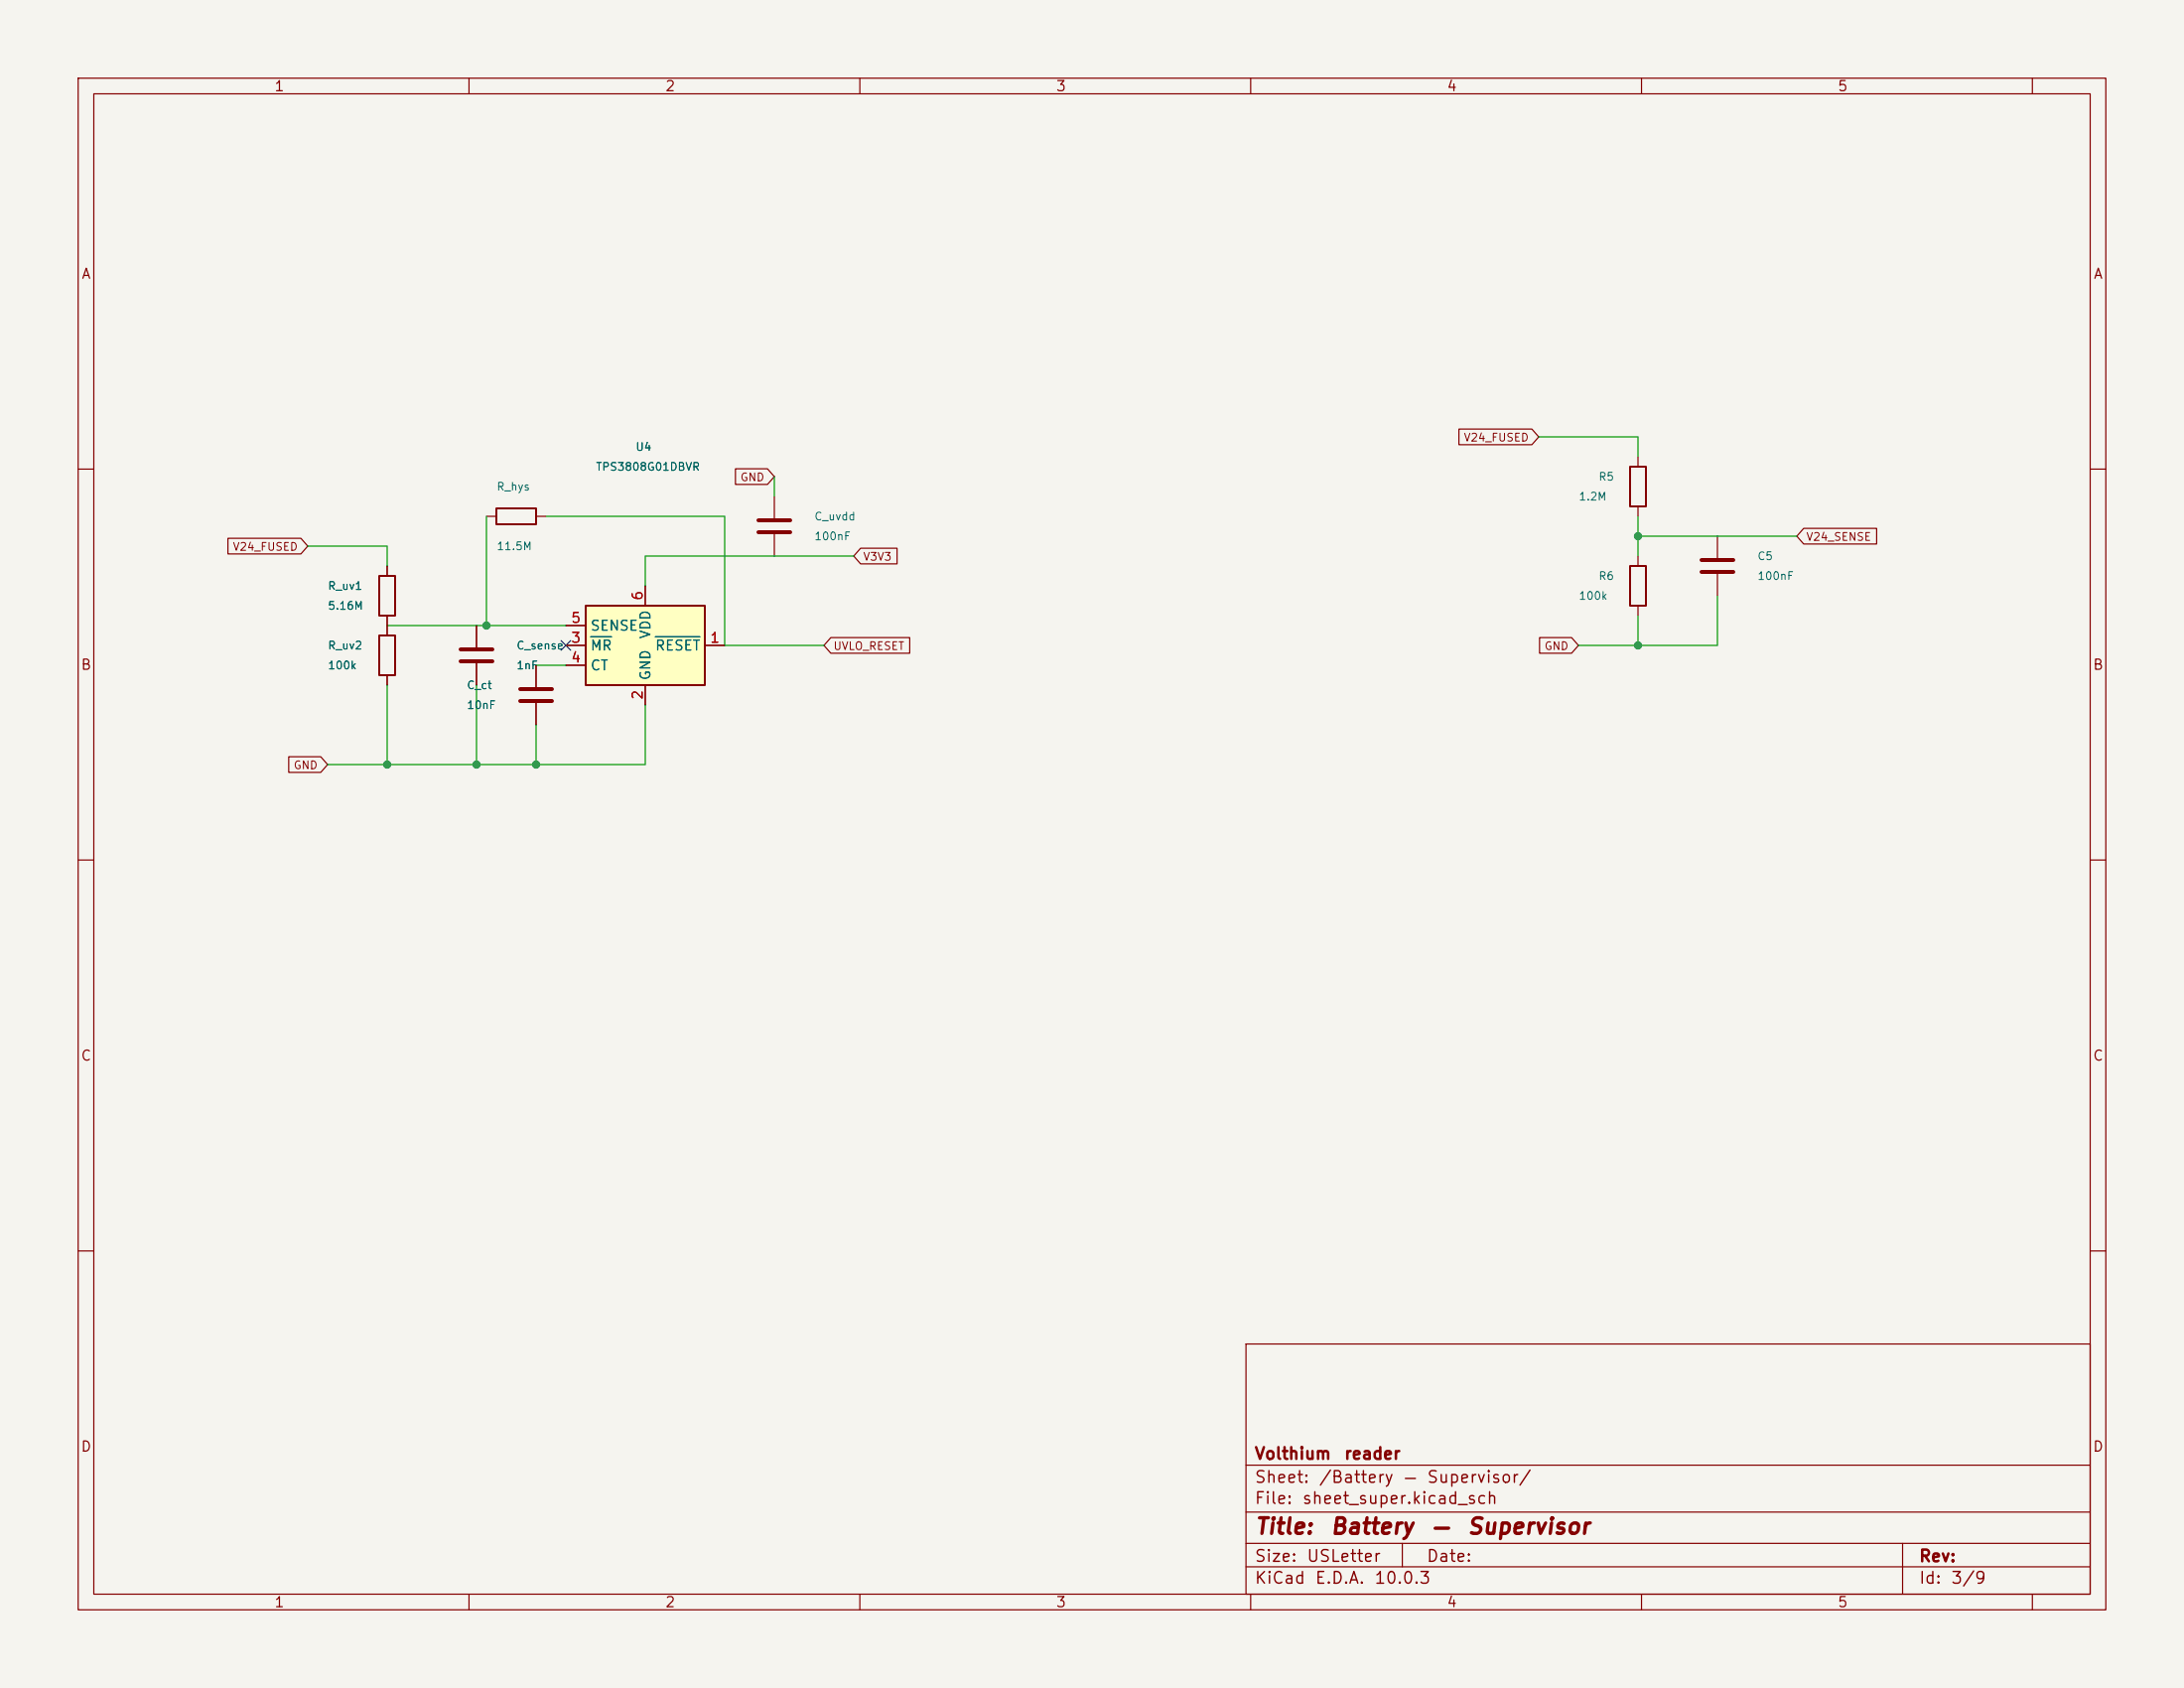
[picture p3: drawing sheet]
<svg xmlns="http://www.w3.org/2000/svg" width="279mm" height="216mm" viewBox="0 0 279 216" stroke-linecap="round" stroke-linejoin="round" font-family="sans-serif">
<path d="M0 0h279.4v215.9h-279.4z" fill="#f5f4ef" stroke="#f5f4ef" stroke-width=".13"/>
<g fill="none" stroke="#840000" stroke-width=".15">
<path d="M10 10h259.4v195.9h-259.4zM12 12h255.4v191.9h-255.4zM60 10v2M110 10v2M160 10v2M210 10v2M260 10v2M209.5 58.4v1.3M10 60h2M49.5 72.4v1.3M49.5 78.7v1.3M62.2 66h1.3"/>
<path d="M68.6 66h1.2M209.5 64.8v1.2M267.4 60h2M61 80v2.8M61 84.8v2.8M68.6 85.1v2.8M68.6 89.9v2.8M10 110h2M267.4 110h2M10 160h2M159.4 171.9h108v32h-108zM267.4 160h2"/>
<path d="M159.4 197.4h108M159.4 193.4h108M159.4 187.4h108M179.4 197.4v3M243.4 197.4v6.5M60 203.9v2M110 203.9v2M159.4 200.4h108M160 203.9v2M210 203.9v2M260 203.9v2"/>
</g>
<path d="M208.5 59.7h2.1v5.1h-2.1zM48.5 73.7h2v5h-2zM63.5 65h5.1v2.1h-5.1z" fill="none" stroke="#840000" stroke-width=".25"/>
<path d="M58.9 83.1h4.1M58.9 84.6h4.1M66.5 88.1h4.1M66.5 89.7h4.1" fill="none" stroke="#840000" stroke-width=".51"/>
<path d="M74.9 77.5h15.3v10.1h-15.3z" fill="#ffffc2"/>
<path d="M74.9 77.5h15.3v10.1h-15.3zM208.5 72.4h2.1v5.1h-2.1zM48.5 81.3h2v5.1h-2z" fill="none" stroke="#840000" stroke-width=".25"/>
<g fill="none" stroke="#840000" stroke-width=".15">
<path d="M94.1 60h4.1l.9 1-.9 1h-4.1zM186.6 54.9h9.4l.8 1-.8 1h-9.4zM29.2 68.8h9.3l.9 1.1-.9 1h-9.3zM49.5 72.4v1.3M49.5 78.7v2.6M82.5 74.9v2.6M99.1 63.5v2.8M99.1 68.3v2.8M110.1 70.1h4.7v2h-4.7l-.9-1zM209.5 71.1v1.3M209.5 77.5v1.2M219.7 68.6v2.8"/>
<path d="M219.7 73.4v2.8M230.7 67.6h9.4v2h-9.4l-.8-1zM36.9 96.8h4.1l.9 1-.9 1h-4.1zM49.5 86.4v1.2M61 80v2.8M61 84.8v2.8M68.6 85.1v2.8M68.6 89.9v2.8M72.4 82.6h2.5M72.4 85.1h2.5M72.4 80h2.5M82.5 87.6v2.6"/>
<path d="M90.2 82.6h2.5M106.3 81.5h10.1v2.1h-10.1l-.9-1zM197 81.5h4.1l.8 1.1-.8 1h-4.1z"/>
</g>
<path d="M75.6 81.4h2.6M83.8 81.4h5.7" fill="none" stroke="#006464" stroke-width=".15"/>
<path d="M97 66.5h4.1M97 68.1h4.1M217.7 71.6h4M217.7 73.2h4" fill="none" stroke="#840000" stroke-width=".51"/>
<g fill="none" stroke="#009600" stroke-width=".15">
<path d="M196.8 55.9h12.7v2.5M39.4 69.9h10.1v2.5M62.2 66v14M69.8 66h22.9v16.6h12.7M99.1 61v2.5M109.2 71.1h-26.7v3.8M209.5 66v5.1M209.5 78.7v3.9M209.5 68.6h20.4M219.7 76.2v6.4h-17.8M49.5 87.6v10.2M49.5 80h22.9"/>
<path d="M61 87.6v10.2M68.6 85.1h3.8M68.6 92.7v5.1M82.5 90.2v7.6h-40.6"/>
</g>
<path d="M71.8 81.9l1.2 1.3M73 81.9l-1.2 1.3" fill="none" stroke="#000084" stroke-width=".15"/>
<g fill="#009600" stroke="#009600" stroke-width=".13">
<circle cx="209.5" cy="82.6" r=".46"/>
<circle cx="209.5" cy="68.6" r=".46"/>
<circle cx="68.6" cy="97.8" r=".46"/>
<circle cx="61" cy="97.8" r=".46"/>
<circle cx="49.5" cy="97.8" r=".46"/>
<circle cx="62.2" cy="80" r=".46"/>
</g>
<g font-size="2" fill="#840000">
<text x="160.4" y="196.7">Title:</text>
<text x="170.1" y="196.7">Battery</text>
<text x="183" y="196.7">—</text>
<text x="187.6" y="196.7">Supervisor</text>
</g>
<g font-size="1.5" fill="#840000">
<text x="160.4" y="190">Sheet:</text>
<text x="160.4" y="187">Volthium</text>
<text x="168.6" y="190">/Battery</text>
<text x="171.9" y="187">reader</text>
<text x="179.4" y="190">—</text>
<text x="182.4" y="190">Supervisor/</text>
<text x="160.4" y="192.7">File:</text>
<text x="166.5" y="192.7">sheet_super.kicad_sch</text>
<text x="160.4" y="202.9">KiCad</text>
<text x="160.4" y="200.1">Size:</text>
<text x="167.1" y="200.1">USLetter</text>
<text x="168.1" y="202.9">E.D.A.</text>
<text x="175.7" y="202.9">10.0.3</text>
<text x="182.4" y="200.1">Date:</text>
<text x="245.4" y="200.1">Rev:</text>
<text x="245.4" y="202.9">Id:</text>
<text x="249.5" y="202.9">3/9</text>
</g>
<g font-size="1.3" fill="#840000">
<text x="35" y="12">1</text>
<text x="85" y="12">2</text>
<text x="135" y="12">3</text>
<text x="185" y="12">4</text>
<text x="235" y="12">5</text>
<text x="10.3" y="36">A</text>
<text x="267.7" y="36">A</text>
<text x="10.3" y="86">B</text>
<text x="267.7" y="86">B</text>
<text x="10.3" y="136">C</text>
<text x="267.7" y="136">C</text>
<text x="10.3" y="186">D</text>
<text x="267.7" y="186">D</text>
<text x="35" y="205.9">1</text>
<text x="85" y="205.9">2</text>
<text x="135" y="205.9">3</text>
<text x="185" y="205.9">4</text>
<text x="235" y="205.9">5</text>
</g>
<g font-size="1.3" fill="#a90000">
<text x="82.5" y="76.9" transform="rotate(-90 82.5 76.9)">6</text>
<text x="73" y="82.5">3</text>
<text x="73" y="80">5</text>
<text x="90.7" y="82.5">1</text>
<text x="73" y="85.1">4</text>
<text x="82.5" y="89.6" transform="rotate(-90 82.5 89.6)">2</text>
</g>
<g font-size="1.3" fill="#006464">
<text x="75.4" y="83.5">MR</text>
<text x="75.4" y="81">SENSE</text>
<text x="83.5" y="81.8" transform="rotate(-90 83.5 81.8)">VDD</text>
<text x="83.7" y="83.5">RESET</text>
<text x="75.4" y="86.1">CT</text>
<text x="83.5" y="87.1" transform="rotate(-90 83.5 87.1)">GND</text>
</g>
<g font-size="1" fill="#006464">
<text x="81.2" y="57.9">U4</text>
<text x="63.5" y="63">R_hys</text>
<text x="76.2" y="60.5">TPS3808G01DBVR</text>
<text x="201.9" y="64.3">1.2M</text>
<text x="204.4" y="61.7">R5</text>
<text x="63.5" y="70.6">11.5M</text>
<text x="104.1" y="69.3">100nF</text>
<text x="104.1" y="66.8">C_uvdd</text>
<text x="224.7" y="71.9">C5</text>
<text x="41.9" y="75.7">R_uv1</text>
<text x="201.9" y="77">100k</text>
<text x="204.4" y="74.4">R6</text>
<text x="224.7" y="74.4">100nF</text>
<text x="41.9" y="78.2">5.16M</text>
<text x="41.9" y="83.3">R_uv2</text>
<text x="66" y="83.3">C_sense</text>
<text x="41.9" y="85.9">100k</text>
<text x="59.6" y="88.4">C_ct</text>
<text x="66" y="85.9">1nF</text>
<text x="59.6" y="90.9">10nF</text>
</g>
<g font-size="1" fill="#840000">
<text x="187.2" y="56.7">V24_FUSED</text>
<text x="94.6" y="61.8">GND</text>
<text x="29.7" y="70.7">V24_FUSED</text>
<text x="110.3" y="72">V3V3</text>
<text x="231" y="69.4">V24_SENSE</text>
<text x="106.5" y="83.4">UVLO_RESET</text>
<text x="197.5" y="83.4">GND</text>
<text x="37.5" y="98.6">GND</text>
</g>
</svg>
